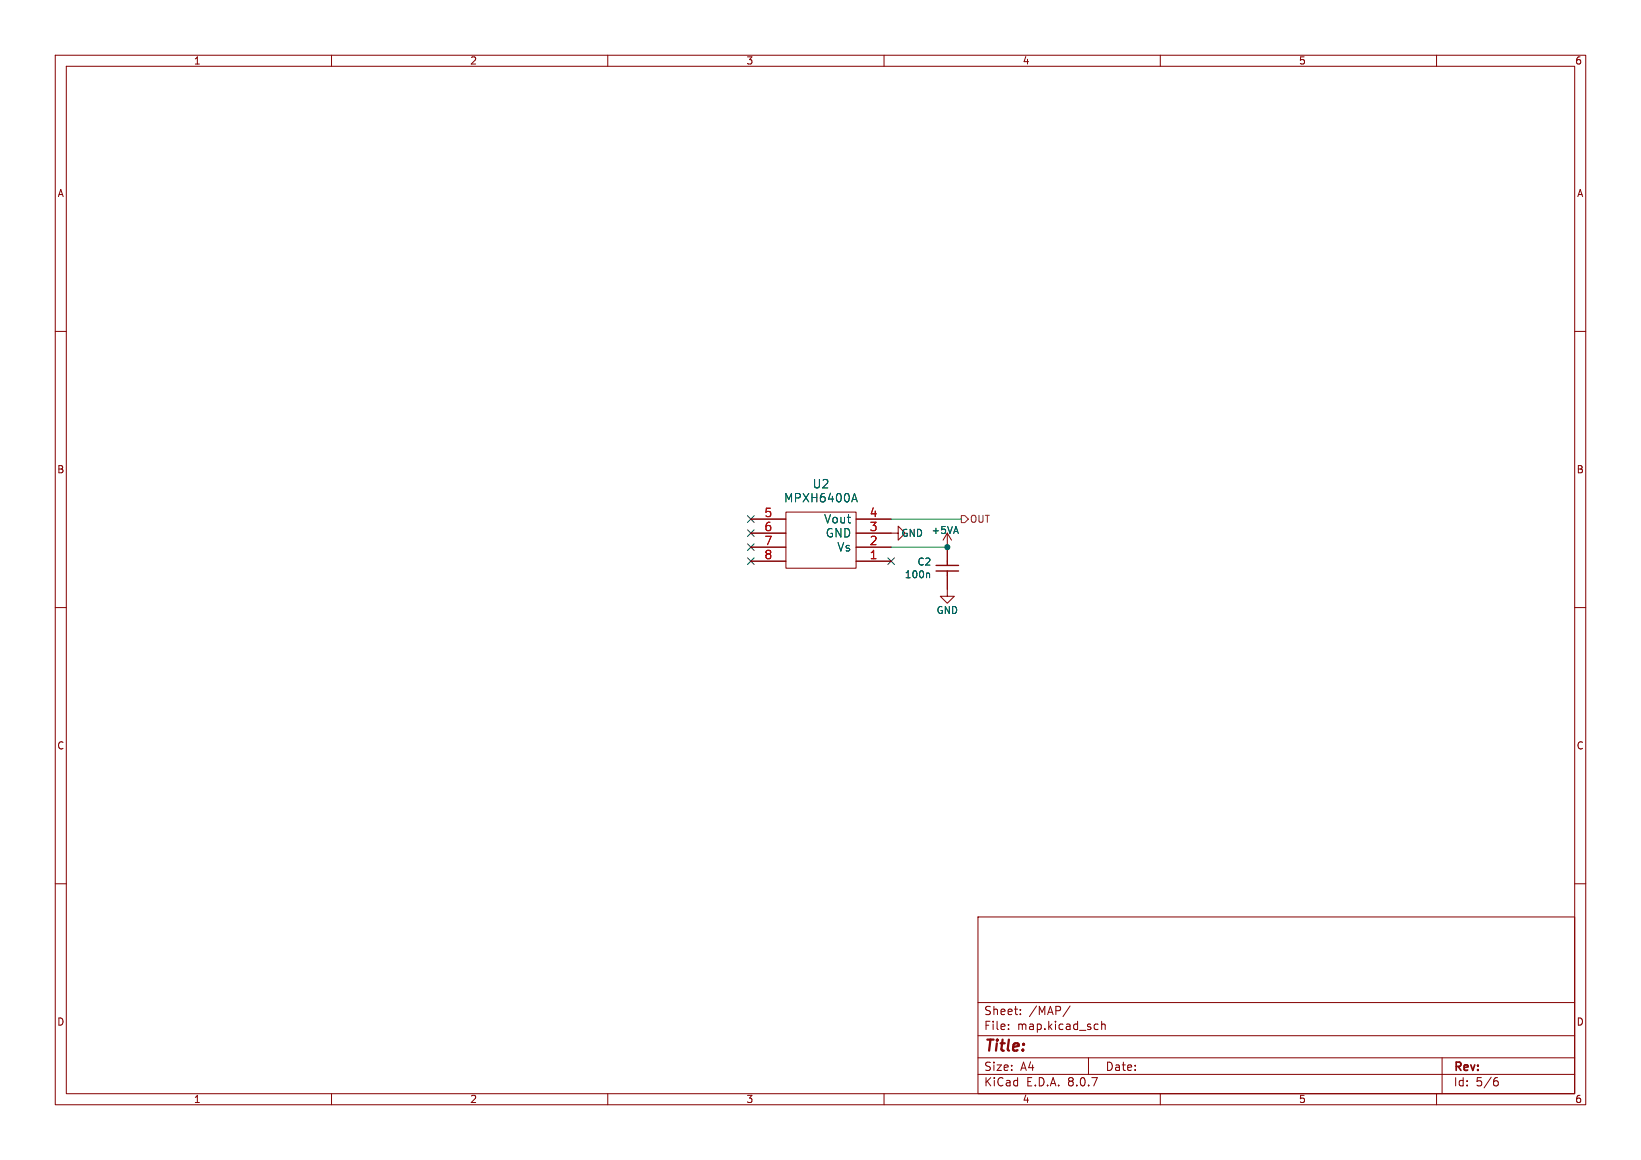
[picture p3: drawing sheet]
<svg xmlns="http://www.w3.org/2000/svg" width="297mm" height="210mm" viewBox="0 0 297 210" stroke-linecap="round" stroke-linejoin="round" font-family="sans-serif">
<g fill="none" stroke="#840000" stroke-width=".18">
<path d="M10 10h277v190h-277zM12 12h273v186h-273zM60 10v2M110 10v2M160 10v2M210 10v2M260 10v2M10 60h2M285 60h2M135.9 99.1h6.3M135.9 96.5h6.3M135.9 94h6.3"/>
<path d="M142.2 92.7h12.7v10.2h-12.7zM154.9 96.5h7.7v1.3l1.2-1.3-1.2-1.2v1.2M154.9 99.1h6.4M154.9 94h6.4M171.4 96.5l.8 1.3M171.4 96.5v5.1M171.4 96.5l-.7 1.3M10 110h2M135.9 101.6h6.3M154.9 101.6h6.4M171.4 104.1v3.9h-1.2l1.2 1.2 1.3-1.2h-1.3M285 110h2"/>
<path d="M10 160h2M177 166h108v32h-108zM285 160h2M60 198v2M110 198v2M160 198v2M177 194.5h108M177 191.5h108M177 187.5h108M177 181.5h108M182.5 186.3v.1M182.5 185.5v.1"/>
<path d="M184.7 183.6v.1M184.7 182.8v.1M193.7 182.1l-1.3 2M197 191.5v3M198.6 185.4l.1 .1M198.7 186.3l-.1 .1M199.4 184.9v1.5M199.4 185.5l.2-.1 .4 .1v.9M210 198v2M260 198v2M261 191.5v6.5M270.6 195.7h.4l.2 .3-.1 .5-.5 .1"/>
<path d="M271 195.1l-.4 .1"/>
</g>
<path d="M154.3 90.4h.7M154.6 89.3l.6 1.6M168.1 103.8l.1 .1v.7" fill="none" stroke="#006464" stroke-width=".18"/>
<path d="M169.4 103.4h4.1M169.4 102.4h4.1M171.4 101.6v.8M171.4 103.4v.7" fill="none" stroke="#840000" stroke-width=".25"/>
<path d="M174 93.3h.6l.7 .7-.7 .6h-.6z" fill="none" stroke="#725600" stroke-width=".18"/>
<path d="M161.3 94h12.7M161.3 99.1h10.1" fill="none" stroke="#009600" stroke-width=".18"/>
<path d="M135.3 95.9l1.2 1.2M135.3 93.4l1.2 1.2M135.3 98.5l1.2 1.2M136.5 95.9l-1.2 1.2M136.5 93.4l-1.2 1.2M136.5 98.5l-1.2 1.2M135.3 101l1.2 1.2M136.5 101l-1.2 1.2M160.7 101l1.2 1.2M161.9 101l-1.2 1.2" fill="none" stroke="#000084" stroke-width=".18"/>
<circle cx="171.4" cy="99.1" r=".46" fill="#009600" stroke="#009600" stroke-width=".18"/>
<text font-size="2.8" fill="#840000" x="178" y="190.9">Title:</text>
<g font-size="2.1" fill="#006464">
<text x="147" y="88.6">U2</text>
<text x="141.8" y="91.2">MPXH6400A</text>
<text x="149.1" y="95">Vout</text>
<text x="149.4" y="97.5">GND</text>
<text x="151.5" y="100.1">Vs</text>
</g>
<g font-size="2.1" fill="#a90000">
<text x="138.3" y="93.7">5</text>
<text x="157.3" y="93.7">4</text>
<text x="138.3" y="96.3">6</text>
<text x="138.3" y="98.8">7</text>
<text x="138.3" y="101.3">8</text>
<text x="157.3" y="101.3">1</text>
<text x="157.3" y="98.8">2</text>
<text x="157.3" y="96.3">3</text>
</g>
<g font-size="2.1" fill="#840000">
<text x="178" y="184">Sheet:</text>
<text x="186.2" y="184">/MAP/</text>
<text x="178" y="186.7">File:</text>
<text x="184.1" y="186.7">map.kicad_sch</text>
<text x="178" y="196.9">KiCad</text>
<text x="178" y="194.1">Size:</text>
<text x="184.7" y="194.1">A4</text>
<text x="185.7" y="196.9">E.D.A.</text>
<text x="193.3" y="196.9">8.0.7</text>
<text x="200" y="194.1">Date:</text>
<text x="263" y="194.3">Rev:</text>
<text x="263" y="196.9">Id:</text>
<text x="267.1" y="196.9">5/6</text>
</g>
<g font-size="1.8" fill="#840000">
<text x="35" y="11.9">1</text>
<text x="85" y="11.9">2</text>
<text x="135" y="11.9">3</text>
<text x="185" y="11.9">4</text>
<text x="235" y="11.9">5</text>
<text x="285" y="11.9">6</text>
<text x="10.3" y="35.9">A</text>
<text x="285.3" y="35.9">A</text>
<text x="10.3" y="85.9">B</text>
<text x="285.3" y="85.9">B</text>
<text x="10.3" y="135.9">C</text>
<text x="285.3" y="135.9">C</text>
<text x="10.3" y="185.9">D</text>
<text x="285.3" y="185.9">D</text>
<text x="35" y="199.9">1</text>
<text x="85" y="199.9">2</text>
<text x="135" y="199.9">3</text>
<text x="185" y="199.9">4</text>
<text x="235" y="199.9">5</text>
<text x="285" y="199.9">6</text>
</g>
<text font-size="1.8" fill="#725600" x="175.5" y="94.8">OUT</text>
<g font-size="1.8" fill="#006464">
<text x="163.1" y="97.4">GND</text>
<text x="168.5" y="96.9">+5VA</text>
<text x="163.7" y="104.9">100n</text>
<text x="166" y="102.6">C2</text>
<text x="169.4" y="111.4">GND</text>
</g>
</svg>
